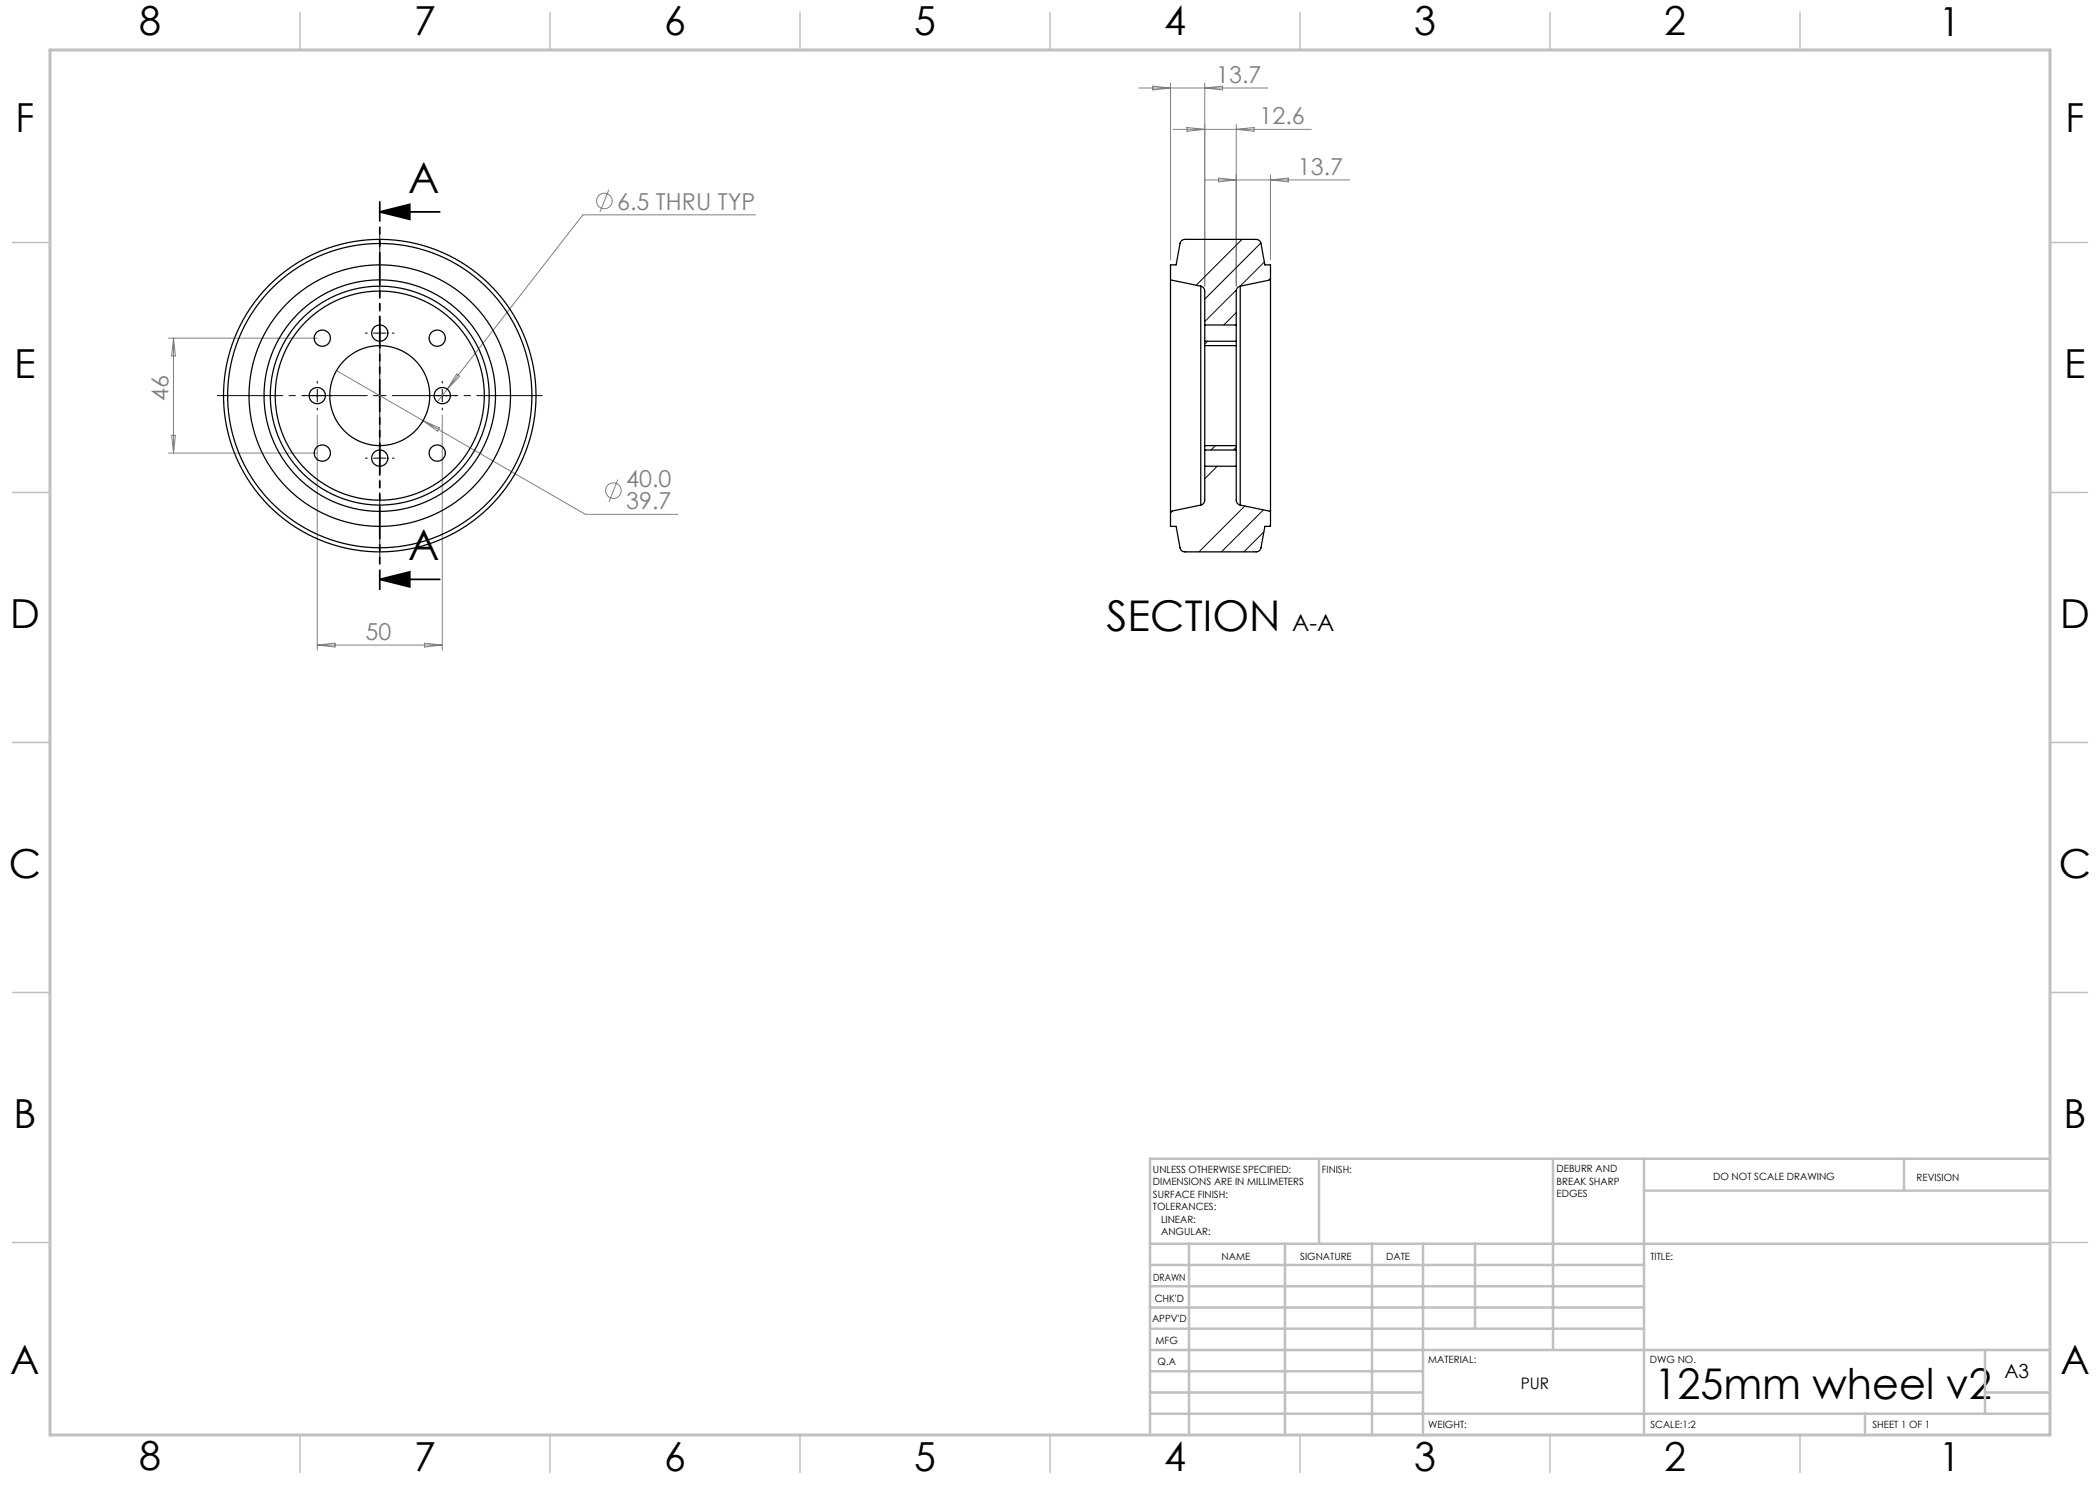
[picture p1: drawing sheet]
<svg xmlns="http://www.w3.org/2000/svg" width="420mm" height="297mm" viewBox="0 0 420 297" stroke-linecap="round" stroke-linejoin="round" font-family="sans-serif">
<g fill="none" stroke="#808080" stroke-width=".2">
<path d="M227.7 17.6h25.9M230.5 17.2l3.6 .4-3.6 .4zM234.1 16.6v35.4M240.9 16.6v40.6M240.9 17.6l3.6-.4v.8zM121.8 38l-1.8 4.4M234.6 25.9h27.7M237.4 25.5l3.5 .4-3.5 .4zM240.9 36h29M243.7 35.6l3.5 .4-3.5 .4zM247.2 24.9v32.3M247.2 25.9l3.6-.4v.8z"/>
<path d="M254.1 35v17M254.1 36l3.6-.4v.8zM151.1 43h-34.5l-29.1 37.4M33.7 67.6h29.8M34.7 67.6v23M34.7 67.6l.4 3.6h-.8zM67.3 74.1l49.8 28.8h18.5M91.3 74.8l.6 .5-2.4 2.5zM33.7 90.6h29.8M34.3 87.1h.8l-.4 3.5zM63.5 83v47M84.6 84.1l3.3 1.5-.4 .6z"/>
<path d="M88.5 83v47M123.6 95.9l-1.8 4.5M63.5 129h25M63.5 129l3.5-.4v.8zM84.9 128.6l3.6 .4-3.6 .4z"/>
<circle cx="120.9" cy="40.2" r="1.56"/>
<circle cx="122.7" cy="98.1" r="1.56"/>
</g>
<path d="M76 42.4h12M76 42.4l6-1.5v3zM76 115.9h12M76 115.9l6-1.5v3z" fill="none" stroke="#000" stroke-width=".35"/>
<path d="M73.5 79.1h-30M76 76.6v-30M78.5 79.1h30M76 81.6v30" fill="none" stroke="#000" stroke-width=".2" stroke-dasharray="15.2 1.3 1.3 1.3" stroke-dashoffset="2.1"/>
<g fill="none" stroke="#000" stroke-width=".2" stroke-dasharray="15.2 1.3 1.3 1.3">
<path d="M61 79.1h-.4M63.5 76.6v-.3M66 79.1h.3M73.5 66.6h-.4M76 64.1v-.3M76 69.1v.4M78.5 66.6h.3M86 79.1h-.4M88.5 76.6v-.3M91 79.1h.3M63.5 81.6v.4M73.5 91.6h-.4"/>
<path d="M76 89.1v-.3M76 94.1v.4M78.5 91.6h.3M88.5 81.6v.4"/>
</g>
<g fill="none" stroke="#000" stroke-width=".2">
<path d="M247.3 58l-6.4 6.3M248.4 47.9l-9.2 9.1M252.2 48.6l-11.3 11.2M252.9 52.4l-4.9 4.8M254.1 55.7l-.4 .4M62.2 79.1h2.5M63.5 77.9v2.5M74.7 79.1h2.5M74.7 66.6h2.5M76 65.4v2.5M76 77.9v2.5M87.2 79.1h2.5"/>
<path d="M88.5 77.9v2.5M241.5 68.3l-.6 .5M247.2 62.5l-2.4 2.5M74.7 91.6h2.5M76 90.4v2.5M243.1 89.1l-.9 .9M243.4 93.3l-2.5 2.4M247.2 89.4l-.5 .6M234.5 102.2l-.4 .4M249 101.2l-9.2 9.2M252.7 102l-8.4 8.4M252.8 106.4l-4 4"/>
<path d="M254.1 105l-.2 .3"/>
</g>
<path d="M76 40.4v77.5" fill="none" stroke="#000" stroke-width=".35" stroke-dasharray="6.3 1.3 1.3 1.3 1.3 1.3" stroke-dashoffset="2.5"/>
<path d="M410 231.8v55.2h-187.2" fill="none" stroke="#c0c0c0" stroke-width=".2"/>
<g fill="none" stroke="#c0c0c0" stroke-width=".5">
<path d="M263.8 231.8v17M310.6 231.8v38.2M328.8 231.8v55.2M328.8 238.1h81.2M380.8 231.8v6.3M410 231.8h-180v55.2M230 248.8h180M230 257.3h98.8M230 253h98.8M237.8 248.8v38.2M257 248.8v38.2M274.4 248.8v38.2"/>
<path d="M284.6 248.8v38.2M295 248.8v17M230 265.8h98.8M230 261.5h98.8M230 278.5h54.6M230 274.3h54.6M230 270h180M397 278.5h13M397 270v12.8M230 282.8h180M373 282.8v4.2"/>
</g>
<g fill="none" stroke="#c0c0c0" stroke-width=".3">
<path d="M60 2.5v7.5M110 2.5v7.5M160 2.5v7.5M210 2.5v7.5M260 2.5v7.5M310 2.5v7.5M360 2.5v7.5M2.5 48.5h7.5M410 48.5h7.5M2.5 98.5h7.5M410 98.5h7.5M2.5 148.5h7.5"/>
<path d="M410 148.5h7.5M2.5 198.5h7.5M410 198.5h7.5M2.5 248.5h7.5M410 248.5h7.5M60 287v7.5M110 287v7.5M160 287v7.5M210 287v7.5M260 287v7.5M310 287v7.5M360 287v7.5"/>
</g>
<path d="M10 10h400v277h-400z" fill="none" stroke="#c0c0c0" stroke-width=".6"/>
<path d="M76 42.4l6-1.5v3zM76 115.9l6-1.5v3z" fill="#000"/>
<g fill="none" stroke="#000" stroke-width=".25">
<path d="M234.1 56v-3h1.1l.8-4.3a1 1 0 0 1 1-.8h14.2a1 1 0 0 1 1 .8l.8 4.3h1.1v3M234.1 56v46.3M234.1 56l6.1 1.2M240.2 57.2a1 1 0 0 1 .7 1v6.8M240.2 57.2v43.8M248 57.2v43.8M248 57.2a1 1 0 0 0-.8 1v6.8M254.1 56v46.3M254.1 56l-6.1 1.2M240.9 65v3.3M240.9 69.1v20M240.9 68.3v.8"/>
<path d="M240.9 65h6.3M240.9 68.3h6.3M240.9 69.1h6.3M247.2 65v3.3M247.2 69.1v20M247.2 68.3v.8M240.9 93.3v6.7a1 1 0 0 1-.7 1M240.9 90v3.3M240.9 89.1v.9M240.9 93.3h6.3M240.9 90h6.3M240.9 89.1h6.3"/>
<path d="M247.2 93.3v6.7a1 1 0 0 0 .8 1M247.2 90v3.3M247.2 89.1v.9M234.1 102.3v3h1.1l.8 4.3a1 1 0 0 0 1 .8h14.2a1 1 0 0 0 1-.8l.8-4.3h1.1v-3M240.2 101l-6.1 1.3M248 101l6.1 1.3"/>
<circle cx="63.5" cy="79.1" r="1.63"/>
<circle cx="64.5" cy="67.6" r="1.63"/>
<circle cx="76" cy="66.6" r="1.63"/>
<circle cx="76" cy="79.1" r="10"/>
<circle cx="76" cy="79.1" r="21.9"/>
<circle cx="76" cy="79.1" r="20.9"/>
<circle cx="76" cy="79.1" r="26.2"/>
<circle cx="76" cy="79.1" r="30.4"/>
<circle cx="76" cy="79.1" r="23.2"/>
<circle cx="76" cy="79.1" r="31.3"/>
<circle cx="87.4" cy="67.6" r="1.63"/>
<circle cx="88.5" cy="79.1" r="1.63"/>
<circle cx="64.5" cy="90.6" r="1.62"/>
<circle cx="76" cy="91.6" r="1.63"/>
<circle cx="87.4" cy="90.6" r="1.62"/>
</g>
<g font-size="8.5">
<text x="81.6" y="38.5">A</text>
<text x="81.6" y="112">A</text>
<text x="221.3" y="126.2">SECTION</text>
<text x="330.9" y="279.7">125mm wheel v2</text>
</g>
<g font-size="8">
<text x="27.8" y="7">8</text>
<text x="82.8" y="7.1">7</text>
<text x="132.8" y="7.1">6</text>
<text x="182.8" y="7.1">5</text>
<text x="232.8" y="7.1">4</text>
<text x="282.8" y="7.1">3</text>
<text x="332.8" y="7.1">2</text>
<text x="387.8" y="7.1">1</text>
<text x="3.1" y="26.4">F</text>
<text x="413.1" y="26.3">F</text>
<text x="2.9" y="75.6">E</text>
<text x="412.9" y="75.6">E</text>
<text x="2" y="125.6">D</text>
<text x="412" y="125.6">D</text>
<text x="1.8" y="175.6">C</text>
<text x="411.8" y="175.6">C</text>
<text x="2.7" y="225.6">B</text>
<text x="412.7" y="225.6">B</text>
<text x="2.1" y="274.9">A</text>
<text x="412.1" y="274.8">A</text>
<text x="27.8" y="294">8</text>
<text x="82.8" y="294.1">7</text>
<text x="132.8" y="294.1">6</text>
<text x="182.8" y="294.1">5</text>
<text x="232.8" y="294.1">4</text>
<text x="282.8" y="294.1">3</text>
<text x="332.8" y="294.1">2</text>
<text x="387.8" y="294.1">1</text>
</g>
<g font-size="4.7" fill="#808080">
<text x="243.2" y="16.6">13.7</text>
<text x="251.9" y="24.9">12.6</text>
<text x="259.6" y="35">13.7</text>
<text x="123.4" y="41.9">6.5 THRU TYP</text>
<text x="33.7" y="80.2" transform="rotate(-90 33.7 80.2)">46</text>
<text x="125.2" y="97.3">40.0</text>
<text x="125.2" y="101.9">39.7</text>
<text x="73.1" y="128">50</text>
</g>
<text font-size="4.7" x="258.4" y="126.2">A-A</text>
<text font-size="3.9" x="400.9" y="275.5">A3</text>
<text font-size="3.2" x="304.1" y="277.9">PUR</text>
<g font-size="2">
<text x="230.6" y="234.6">UNLESS OTHERWISE SPECIFIED:</text>
<text x="230.6" y="237.1">DIMENSIONS ARE IN MILLIMETERS</text>
<text x="230.6" y="239.6">SURFACE FINISH:</text>
<text x="264.4" y="234.6">FINISH:</text>
<text x="311.3" y="234.5">DEBURR AND</text>
<text x="311.3" y="237">BREAK SHARP</text>
<text x="311.3" y="239.5">EDGES</text>
<text x="342.6" y="236">DO NOT SCALE DRAWING</text>
<text x="383.3" y="236.2">REVISION</text>
<text x="230.6" y="242.1">TOLERANCES:</text>
<text x="232.2" y="244.6">LINEAR:</text>
<text x="232.2" y="247.1">ANGULAR:</text>
<text x="244.3" y="252">NAME</text>
<text x="260" y="251.9">SIGNATURE</text>
<text x="277.2" y="251.9">DATE</text>
<text x="330.1" y="251.9">TITLE:</text>
<text x="230.6" y="256.1">DRAWN</text>
<text x="230.9" y="260.3">CHK'D</text>
<text x="230.4" y="264.4">APPV'D</text>
<text x="231.1" y="268.8">MFG</text>
<text x="231.5" y="273">Q.A</text>
<text x="285.6" y="272.5">MATERIAL:</text>
<text x="330" y="272.5">DWG NO.</text>
<text x="285.6" y="285.5">WEIGHT:</text>
<text x="330.1" y="285.6">SCALE:1:2</text>
<text x="374.5" y="285.6">SHEET 1 OF 1</text>
</g>
</svg>
